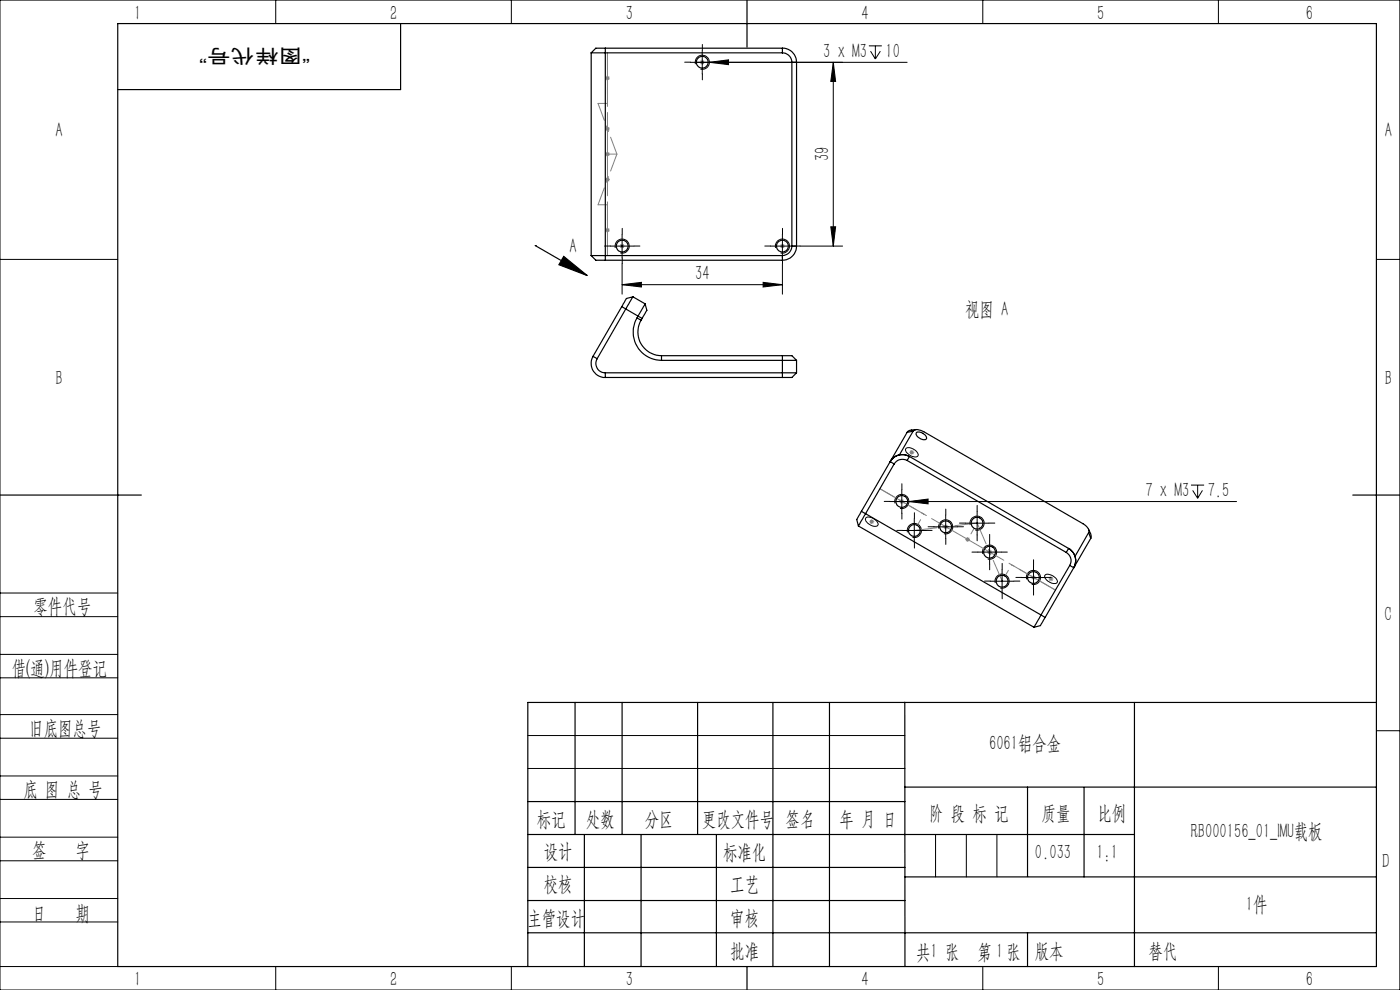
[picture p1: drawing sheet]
<svg xmlns="http://www.w3.org/2000/svg" width="297mm" height="210mm" viewBox="0 0 297 210" stroke-linecap="round" stroke-linejoin="round" font-family="sans-serif">
<g fill="none" stroke="#000" stroke-width=".21">
<path d="M0 0h297v210h-297zM58.5 0v5M108.5 0v5M147.5 13.6a1.5 1.5 0 0 1 1.3-1.9 1.5 1.5 0 0 1 1.7 1.7 1.5 1.5 0 0 1-1.9 1.3M149 10.7v5M150.5 13.2l4.1-.5v1zM176.8 13.2v39M176.8 13.2l.5 4.1h-1.1zM184.3 9.7h2.8M184.7 10.9l1 1.6M185.7 9.7v2.8M186.8 10.9l-1.1 1.6"/>
<path d="M192.4 13.2h-45.9M208.5 0v5M258.5 0v5M0 55h25M129.5 52.2h5M130.5 52.6a1.51 1.51 0 0 1 1.3-1.9 1.51 1.51 0 0 1 1.7 1.6 1.51 1.51 0 0 1-1.9 1.3M132 49.7v5M132 55.9v6.5M161.9 59.9l4.1 .5-4.1 .5zM163.5 52.2h5M164.5 52.6a1.5 1.5 0 0 1 1.4-1.9 1.5 1.5 0 0 1 1.6 1.6 1.5 1.5 0 0 1-1.9 1.3M166 49.7v5"/>
<path d="M166 55.9v6.5M169.7 52.2h9.1M176.2 48.1h1.1l-.5 4.1zM292 55h5M132 60.4l4.1-.5v1zM132 60.4h34M192.2 95.1a1.95 1.95 0 0 1 2.6 1.5 1.38 1.38 0 0 1-2.1-.3l-.5-.5zM183.7 109.8a2.02 2.02 0 0 1 2.6 1.5 1.41 1.41 0 0 1-2.1-.2l-.5-.6zM189.9 106.8a1.5 1.5 0 0 1 1.3-1.9 1.5 1.5 0 0 1 1.6 1.6 1.5 1.5 0 0 1-1.9 1.3M191.3 103.9v5M191.5 112.5h5M192.5 112.9a1.51 1.51 0 0 1 1.3-1.9 1.51 1.51 0 0 1 1.7 1.7 1.51 1.51 0 0 1-1.9 1.3"/>
<path d="M192.8 106.4l4.1-.5v1zM194 110v5M198.1 111.8h5M199.2 112.1a1.5 1.5 0 0 1 1.3-1.8 1.5 1.5 0 0 1 1.6 1.6 1.5 1.5 0 0 1-1.9 1.3M200.6 109.2v5.1M204.8 111h5M205.8 111.4a1.51 1.51 0 0 1 1.3-1.9 1.51 1.51 0 0 1 1.7 1.6 1.51 1.51 0 0 1-1.9 1.3M207.3 108.5v5M207.4 117.1h5M208.5 117.5a1.5 1.5 0 0 1 1.3-1.8 1.5 1.5 0 0 1 1.6 1.6 1.5 1.5 0 0 1-1.9 1.3M209.9 114.6v5M252.7 102.9h2.7"/>
<path d="M253 104l1.1 1.7M254.1 102.9v2.8M255.1 104l-1 1.7M262.3 106.4h-73.5M0 138.8h25M0 125.8h25M0 130.8h25M210.1 123.3h5M211.1 123.7a1.5 1.5 0 0 1 1.4-1.9 1.5 1.5 0 0 1 1.6 1.6 1.5 1.5 0 0 1-1.9 1.3M212.6 120.8v5M216.7 122.5h5.1M217.8 122.9a1.5 1.5 0 0 1 1.3-1.9 1.5 1.5 0 0 1 1.6 1.6 1.5 1.5 0 0 1-1.8 1.4"/>
<path d="M219.3 120v5M221.7 122.1a1.89 1.89 0 0 1 2.3 .6 .61 .61 0 0 1 .3 .8 .61 .61 0 0 1-.9 .3 1.94 1.94 0 0 1-1.7-1.7zM0 143.8h25M0 156.6h25M0 151.6h25M112 156h80M292 155h5M0 169.6h25M0 164.6h25M0 177.6h25M112 163h80M198.5 177v9"/>
<path d="M205 177v9M211.5 177v9M0 182.6h25M0 190.6h25M0 195.6h25M0 205h25M58.5 205v5M108.5 205v5M208.5 205v5M258.5 205v5"/>
</g>
<g fill="none" stroke="#000" stroke-width=".25">
<path d="M25 5h267v200h-267zM85 5v14h-60M125.4 11.2h40.6M125.4 11.2v43M128.4 10.2h-2l-1 1M128.4 10.2v45M128.4 10.2h37.6M158.5 0v10M166 11.2a2.02 2.02 0 0 1 2 2M166 10.2a2.93 2.93 0 0 1 3 3M166 10.2v1M168 13.2v39"/>
<path d="M168 13.2h1M169 13.2v39M113.6 52.1h.1M113.6 52.1l11 6.3M119.6 54.4l5 4-6-2.2zM125.4 54.2l1 1h2M125.4 54.2h40.6M128.4 55.2h37.6M166 54.2v1M168 52.2a2.03 2.03 0 0 1-2 2M168 52.2h1M169 52.2a3 3 0 0 1-3 3"/>
<path d="M125.8 75.6a2.97 2.97 0 0 0 2.6 4.5M125.8 75.6l.9 .5M126.7 76.1a1.99 1.99 0 0 0 1.7 3M128.4 79.1h40.6M128.4 79.1v1M131.9 65l3.5 2.1M131.9 65l-6.1 10.6M134.3 63l-7.6 13.1M134.3 63l-1.4 .3-1 1.7M134.3 63l2.5 1.4M135.1 67.4a6 6 0 0 0 5.2 9M135.1 67.4l.9 .5"/>
<path d="M135.4 67.1l.8 .4M135.4 67.1l-.3 .3M136 67.9a5 5 0 0 0 4.3 7.6M136.2 67.5l-.2 .4M136.8 64.4l-1.4 2.7M136.8 64.4l.4 1.4-1 1.7M140.3 76.4h28.7M140.3 75.5v.9M140.3 75.5h25.7M166 75.5h2l1 .9M166 75.5v4.6M169 79.1l-1 1h-2"/>
<path d="M169 76.4v2.7M128.4 80.1h37.6M189.7 98.4l-6.1 10.6M192.4 97.7a2.09 2.09 0 0 0-2.7 .7M192.4 97.7l33.8 19.5M192.4 91.7l-9.7 16.8M192.9 96.8a2.98 2.98 0 0 0-4.1 1.1l.9 .5M192.9 96.8l33.8 19.5M192.9 96.8l-.5 .9M193.7 91.5a1.5 1.5 0 0 1 2-.1l34 19.7a1.91 1.91 0 0 1 1.3 1.9M193.7 91.5l-1.3 .2M193.7 91.5l-2.9 5"/>
<path d="M194.3 91.1l-1.3 .2-.6 .4M194.4 91.8a1.68 1.68 0 0 1 2.2 1.2 1.3 1.3 0 0 1-1.9-.3l-.4-.5zM0 105h30M182.1 111.6l37.3 21.5M182.7 108.5l-.9 1.7 .3 1.4M182.7 108.5l.9 .5M183.6 109l-1.5 2.6M183.6 109l37.2 21.4M226.2 117.2a2.03 2.03 0 0 1 .7 2.7M226.7 116.3a2.95 2.95 0 0 1 1.1 4.1M226.7 116.3l-.5 .9M226.9 119.9l-6.1 10.5"/>
<path d="M226.9 119.9l.9 .5M230.9 112.3l.6 1.2-.1 .7M231 113l-2.9 5M231 113l.4 1.2M231.4 114.2l-3.6 6.2M287 105h10M220.8 130.4l-1.4 2.7M220.8 130.4l.9 .6M221.7 131l-1 1.7-1.3 .4M227.8 120.4l-6.1 10.6M122 149v28M132 149v28"/>
<path d="M148 149v28M164 149v56M176 149v56M191.9 149l.1 56M240.7 149v56M292 149h-180v56M112 177h128.7M112 170h80M124 177v28M136 177v28M152 177v28M191.9 167h100.1"/>
<path d="M218 167v18.9M230 167v19M112 197.9h180M112 184h80M112 191h80M192 186h100M218 197.9v7.1M158.5 205v5"/>
<circle cx="149" cy="13.2" r="1.25"/>
<circle cx="132" cy="52.2" r="1.26"/>
<circle cx="166" cy="52.2" r="1.27"/>
<circle cx="191.3" cy="106.4" r="1.24"/>
<circle cx="194" cy="112.5" r="1.25"/>
<circle cx="200.6" cy="111.8" r="1.27"/>
<circle cx="207.3" cy="111" r="1.25"/>
<circle cx="209.9" cy="117.1" r="1.26"/>
<circle cx="212.6" cy="123.3" r="1.25"/>
<circle cx="219.2" cy="122.5" r="1.24"/>
</g>
<g fill="none" stroke="#808080" stroke-width=".21">
<path d="M128.3 16.6h1.1M128.5 16.2l.7 .7M128.8 16.1v1M129.2 16.2l-.7 .7M148.5 13.2h1M148.6 12.9l.7 .7M149 12.7v1M149.3 12.9l-.7 .7M128.3 27.3h1.1M128.3 38.1h1.1M128.3 32.7h1.1M128.5 27l.7 .7"/>
<path d="M128.5 37.7l.7 .7M128.5 32.3l.7 .7M128.8 26.8v1M128.8 32.2v1M128.8 37.6v1M129.2 27l-.7 .7M129.2 37.7l-.7 .7M129.2 32.3l-.7 .7M128.3 48.8h1.1M128.5 48.5l.7 .7M128.8 48.3v1M129.2 48.5l-.7 .7"/>
<path d="M131.5 52.2h1M131.6 51.8l.7 .8M132 51.7v1M132.3 51.8l-.7 .8M165.5 52.2h1M165.6 51.8l.7 .8M166 51.7v1M166.3 51.8l-.7 .8M192.9 95.9h1.1M193.1 95.6l.7 .7M193.4 95.5v.9M193.8 95.6l-.7 .7"/>
<path d="M184.4 110.7h1.1M184.6 110.3l.7 .7M184.9 110.2v1M185.3 110.3l-.7 .7M190.8 106.4h1M191 106l.7 .7M191.3 105.9v1M191.7 106l-.7 .7M200.1 111.8h1M200.3 111.4l.7 .7M200.6 111.3v.9M201 111.4l-.7 .7"/>
<path d="M204.8 114.4h1M204.9 114.1l.7 .7M205.3 113.9v1M205.6 114.1l-.7 .7M209.4 117.1h1M209.6 116.8l.7 .7M209.9 116.6v1M210.3 116.8l-.7 .7M218.8 122.5h.9M218.9 122.2l.7 .7M219.3 122v1M219.6 122.2l-.7 .7"/>
<path d="M222.5 122.8h.9M222.6 122.4l.7 .7M223 122.3v1M223.3 122.4l-.7 .7"/>
</g>
<path d="M128.9 32.7h2M128.9 21.9h-2M128.9 43.4h-2" fill="none" stroke="#808080" stroke-width=".21" stroke-dasharray="30.5 1.3 1.3 1.3"/>
<path d="M128.9 32.7v-21.5M128.9 32.7v21.5M205.3 114.4l18.6 10.8M205.3 114.4l-18.6-10.7" fill="none" stroke="#808080" stroke-width=".21" stroke-dasharray="30.5 1.3 1.3 1.3" stroke-dashoffset="21.6"/>
<path d="M126.9 21.9l4 10.8M130.9 32.7l-4 10.7" fill="none" stroke="#808080" stroke-width=".21" stroke-dasharray="30.5 1.3 1.3 1.3" stroke-dashoffset="26.6"/>
<path d="M128.9 21.9v-10.7M128.9 43.4v10.8M196 109l-9.3-5.3M214.6 119.8l9.3 5.4" fill="none" stroke="#808080" stroke-width=".21" stroke-dasharray="30.5 1.3 1.3 1.3" stroke-dashoffset="27"/>
<path d="M196 109l-2 3.5M205.3 114.4l2-3.4M214.6 119.8l-2 3.5" fill="none" stroke="#808080" stroke-width=".21" stroke-dasharray="30.5 1.3 1.3 1.3" stroke-dashoffset="30.4"/>
<path d="M207.3 111l-13.3 1.5M212.6 123.3l-5.3-12.3" fill="none" stroke="#808080" stroke-width=".21" stroke-dasharray="30.5 1.3 1.3 1.3" stroke-dashoffset="25.7"/>
<g fill="none" stroke="#000" stroke-width=".21" stroke-dasharray="30.5 1.3 1.3 1.3">
<path d="M146.5 13.2h-1.2M149 10.7v-1.3M149 15.7v1.2M151.5 13.2h1.3M129.5 52.2h-1.2M132 49.7v-1.3M132 54.7v1.2M134.5 52.2h1.3M163.5 52.2h-1.2M166 49.7v-1.3M166 54.7v1.2M168.5 52.2h1.3"/>
<path d="M188.8 106.4h-1.2M191.3 103.9v-1.3M191.3 108.9v1.2M191.5 112.5h-1.3M193.8 106.4h1.3M194 110v-1.2M194 115v1.3M196.5 112.5h1.2M198.1 111.7h-1.2M200.6 109.2v-1.2M200.6 114.2v1.3M203.1 111.7h1.3"/>
<path d="M204.8 111h-1.3M207.3 108.5v-1.3M207.3 113.5v1.2M207.4 117.1h-1.2M209.8 111h1.2M209.9 114.6v-1.2M209.9 119.6v1.3M212.4 117.1h1.3M219.3 120v-1.3M210.1 123.3h-1.2M212.6 120.8v-1.3M212.6 125.8v1.2"/>
<path d="M215.1 123.3h1.3M216.8 122.5h-1.3M219.3 125v1.2M221.8 122.5h1.2"/>
</g>
<g fill="#000">
<path d="M150.5 13.2l4.1-.5v1zM119.6 54.4l5 4-6-2.2z"/>
<path d="M176.8 13.2l.5 4.1h-1.1zM176.2 48.1h1.1l-.5 4.1z"/>
<path d="M132 60.4l4.1-.5v1zM161.9 59.9l4.1 .5-4.1 .5zM192.8 106.4l4.1 .5v-1z"/>
</g>
<g font-size="4.4">
<text x="28.5" y="4.1">1</text>
<text x="82.7" y="4.1">2</text>
<text x="132.7" y="4.1">3</text>
<text x="182.7" y="4.1">4</text>
<text x="232.7" y="4.1">5</text>
<text x="277" y="4.1">6</text>
<text x="174.7" y="12.3">3 x M3</text>
<text x="187.9" y="12.3">10</text>
<text x="11.7" y="29.1">A</text>
<text x="293.8" y="29.1">A</text>
<text x="175.9" y="34.2" transform="rotate(-90 175.9 34.2)">39</text>
<text x="120.8" y="53.6">A</text>
<text x="147.5" y="59.5">34</text>
<text x="204.8" y="67">视图 A</text>
<text x="11.7" y="81.6">B</text>
<text x="293.8" y="81.6">B</text>
<text x="243" y="105.5">7 x M3</text>
<text x="256.2" y="105.5">7.5</text>
<text x="7.1" y="130.1">零件代号</text>
<text x="293.7" y="131.6">C</text>
<text x="2.5" y="143.2">借(通)用件登记</text>
<text x="6.2" y="155.8">旧底图总号</text>
<text x="209.9" y="159.1">6061铝合金</text>
<text x="5" y="168.9">底 图 总 号</text>
<text x="197.1" y="173.8">阶 段 标 记</text>
<text x="221" y="173.8">质量</text>
<text x="232.8" y="173.8">比例</text>
<text x="113.9" y="175.2">标记</text>
<text x="124.3" y="175.2">处数</text>
<text x="136.8" y="175.2">分区</text>
<text x="148.9" y="175.2">更改文件号</text>
<text x="166.7" y="175.2">签名</text>
<text x="178.1" y="175.2">年 月 日</text>
<text x="252.6" y="177.8">RB000156_01_IMU载板</text>
<text x="6.8" y="181.9">签</text>
<text x="16" y="181.9">字</text>
<text x="115.3" y="182.1">设计</text>
<text x="153.4" y="182.2">标准化</text>
<text x="219.6" y="182.1">0.033</text>
<text x="232.6" y="182.1">1:1</text>
<text x="293.2" y="184.1">D</text>
<text x="115.3" y="189">校核</text>
<text x="154.9" y="189">工艺</text>
<text x="6.8" y="195.2">日</text>
<text x="16" y="195.2">期</text>
<text x="111.9" y="196.2">主管设计</text>
<text x="154.9" y="196.2">审核</text>
<text x="264.3" y="193.2">1件</text>
<text x="154.9" y="203.1">批准</text>
<text x="194.4" y="203.4">共 张</text>
<text x="197.4" y="203.1">1</text>
<text x="207.4" y="203.4">第 张</text>
<text x="211.3" y="203.1">1</text>
<text x="219.5" y="203.1">版本</text>
<text x="243.6" y="203.1">替代</text>
<text x="28.5" y="209.1">1</text>
<text x="82.7" y="209.1">2</text>
<text x="132.7" y="209.1">3</text>
<text x="182.7" y="209.1">4</text>
<text x="232.7" y="209.1">5</text>
<text x="277" y="209.1">6</text>
</g>
<text font-size="4.1" x="65.8" y="10.4" transform="rotate(-180 65.8 10.4)">“图样代号”</text>
</svg>
